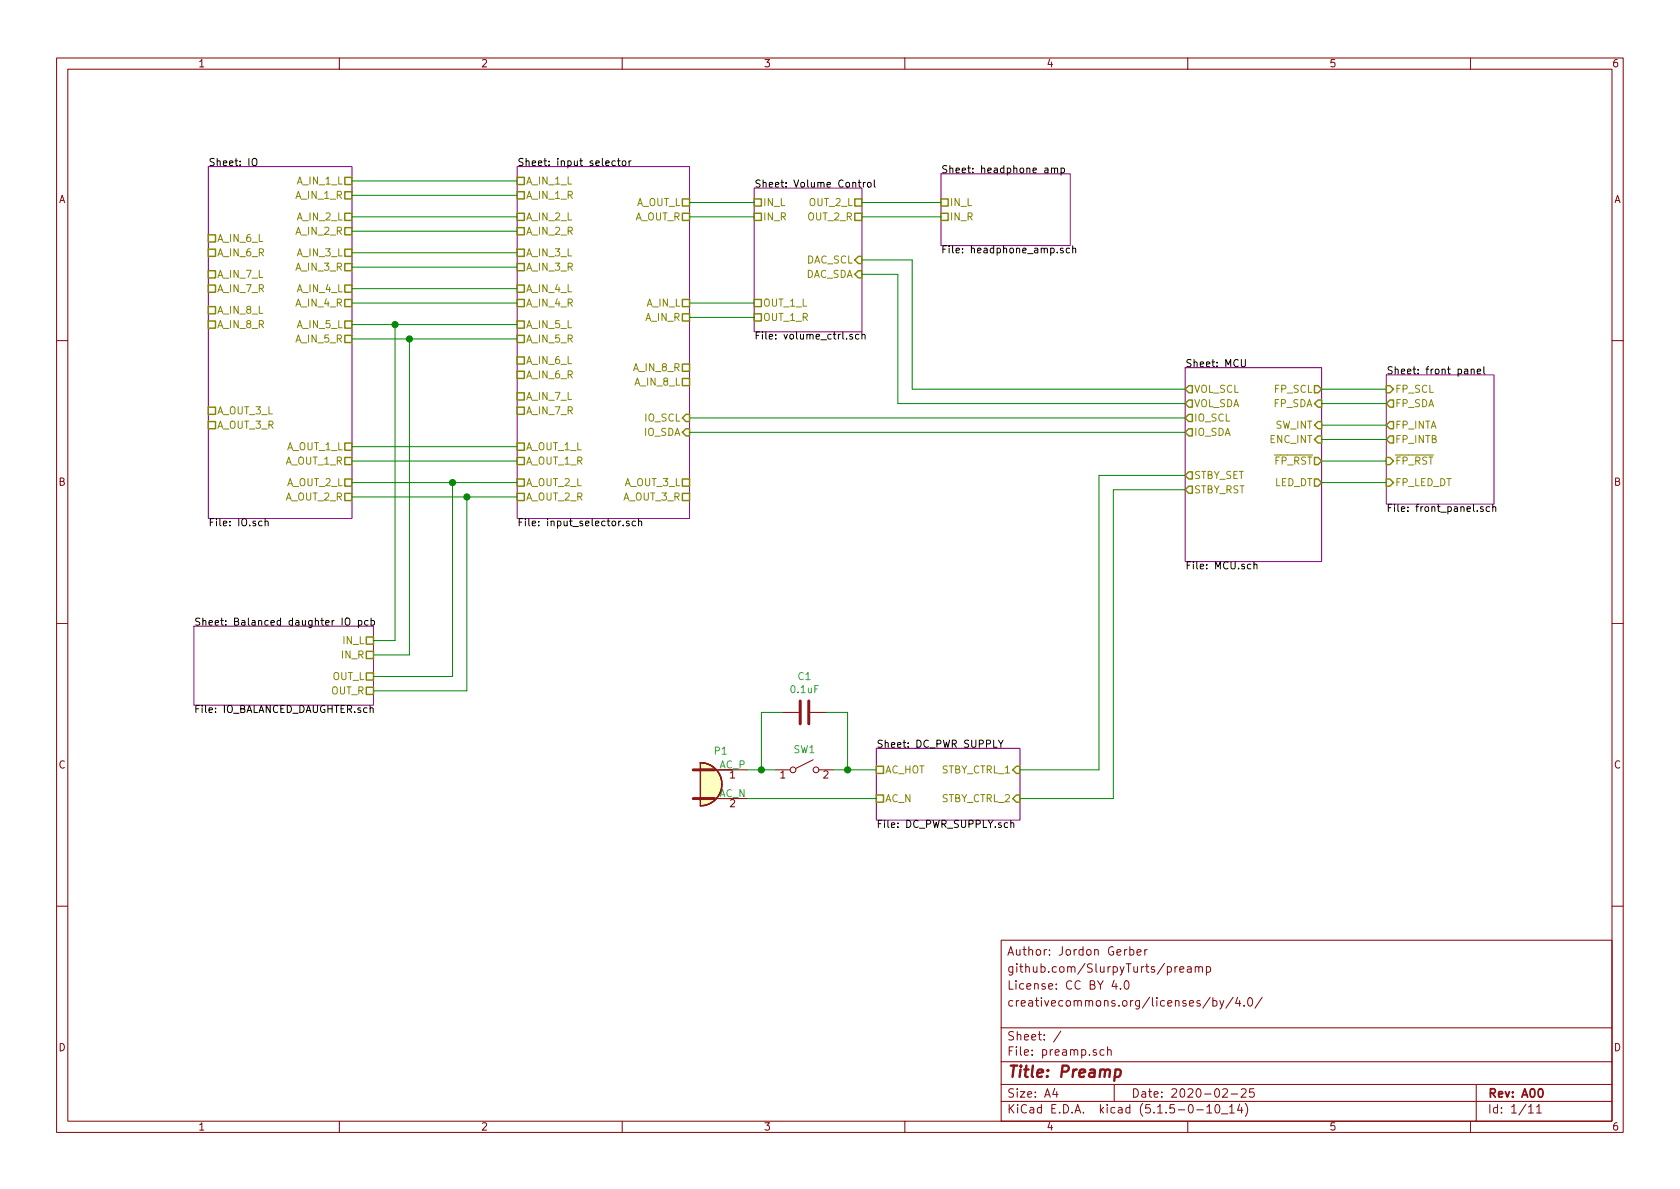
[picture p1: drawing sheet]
EESchema Schematic File Version 4
EELAYER 30 0
EELAYER END
$Descr A4 11693 8268
encoding utf-8
Sheet 1 11
Title "Preamp"
Date "2020-02-25"
Rev "A00"
Comp ""
Comment1 "creativecommons.org/licenses/by/4.0/"
Comment2 "License: CC BY 4.0"
Comment3 "github.com/SlurpyTurts/preamp"
Comment4 "Author: Jordon Gerber"
$EndDescr
$Sheet
S 8250 2550 950  1350
U 619FA14B
F0 "MCU" 50
F1 "MCU.sch" 50
F2 "LED_DT" O R 9200 3350 50 
F3 "SW_INT" I R 9200 2950 50 
F4 "IO_SCL" O L 8250 2900 50 
F5 "VOL_SCL" O L 8250 2700 50 
F6 "FP_SCL" O R 9200 2700 50 
F7 "ENC_INT" I R 9200 3050 50 
F8 "~FP_RST" O R 9200 3200 50 
F9 "STBY_SET" O L 8250 3300 50 
F10 "STBY_RST" O L 8250 3400 50 
F11 "IO_SDA" O L 8250 3000 50 
F12 "VOL_SDA" O L 8250 2800 50 
F13 "FP_SDA" I R 9200 2800 50 
$EndSheet
$Sheet
S 3600 1150 1200 2450
U 5E2D8DA2
F0 "input selector" 50
F1 "input_selector.sch" 50
F2 "A_IN_L" U R 4800 2100 50 
F3 "A_IN_R" U R 4800 2200 50 
F4 "A_OUT_L" U R 4800 1400 50 
F5 "A_OUT_R" U R 4800 1500 50 
F6 "A_OUT_1_R" U L 3600 3200 50 
F7 "A_OUT_1_L" U L 3600 3100 50 
F8 "A_OUT_2_R" U L 3600 3450 50 
F9 "A_OUT_2_L" U L 3600 3350 50 
F10 "A_IN_1_L" U L 3600 1250 50 
F11 "A_IN_1_R" U L 3600 1350 50 
F12 "A_IN_2_L" U L 3600 1500 50 
F13 "A_IN_2_R" U L 3600 1600 50 
F14 "A_IN_3_L" U L 3600 1750 50 
F15 "A_IN_3_R" U L 3600 1850 50 
F16 "A_IN_4_L" U L 3600 2000 50 
F17 "A_IN_4_R" U L 3600 2100 50 
F18 "A_IN_5_L" U L 3600 2250 50 
F19 "A_IN_5_R" U L 3600 2350 50 
F20 "IO_SDA" I R 4800 3000 50 
F21 "IO_SCL" I R 4800 2900 50 
F22 "A_IN_7_L" U L 3600 2750 50 
F23 "A_IN_7_R" U L 3600 2850 50 
F24 "A_IN_6_L" U L 3600 2500 50 
F25 "A_IN_6_R" U L 3600 2600 50 
F26 "A_IN_8_L" U R 4800 2650 50 
F27 "A_IN_8_R" U R 4800 2550 50 
F28 "A_OUT_3_L" U R 4800 3350 50 
F29 "A_OUT_3_R" U R 4800 3450 50 
$EndSheet
$Sheet
S 5250 1300 750  1000
U 6009D432
F0 "Volume Control" 50
F1 "volume_ctrl.sch" 50
F2 "OUT_1_L" U L 5250 2100 50 
F3 "OUT_1_R" U L 5250 2200 50 
F4 "OUT_2_L" U R 6000 1400 50 
F5 "OUT_2_R" U R 6000 1500 50 
F6 "IN_R" U L 5250 1500 50 
F7 "IN_L" U L 5250 1400 50 
F8 "DAC_SCL" I R 6000 1800 50 
F9 "DAC_SDA" I R 6000 1900 50 
$EndSheet
$Sheet
S 6550 1200 900  500 
U 5E4A803E
F0 "headphone amp" 50
F1 "headphone_amp.sch" 50
F2 "IN_L" U L 6550 1400 50 
F3 "IN_R" U L 6550 1500 50 
$EndSheet
$Comp
L Connector:Conn_WallPlug P?
U 1 1
P 5000 5450
AR Path="/5E26F6FE/5E300B43" Ref="P?"  Part="1" 
AR Path="/5E300B43" Ref="P1"  Part="1" 
F 0 "P1" H 5017 5683 50  0000 C CNN
F 1 "Conn_WallPlug" H 5017 5684 50  0001 C CNN
F 2 "" H 5400 5450 50  0001 C CNN
F 3 "~" H 5400 5450 50  0001 C CNN
	1    5000 5450
	1    0    0    -1  
$EndComp
$Comp
L Switch:SW_SPST SW?
U 1 1
P 5600 5350
AR Path="/5E26F6FE/5E2E8D21" Ref="SW?"  Part="1" 
AR Path="/5E2E8D21" Ref="SW1"  Part="1" 
F 0 "SW1" H 5600 5493 50  0000 C CNN
F 1 "SW_SPST" H 5600 5494 50  0001 C CNN
F 2 "" H 5600 5350 50  0001 C CNN
F 3 "~" H 5600 5350 50  0001 C CNN
	1    5600 5350
	1    0    0    -1  
$EndComp
Wire Wire Line
	8250 2900 4800 2900
Wire Wire Line
	6350 2700 8250 2700
Wire Wire Line
	6250 2800 8250 2800
Wire Wire Line
	6250 1900 6250 2800
Wire Wire Line
	6350 2700 6350 1800
Wire Wire Line
	2450 2000 3600 2000
Wire Wire Line
	2450 2100 3600 2100
Wire Wire Line
	2450 1750 3600 1750
Wire Wire Line
	2450 1850 3600 1850
Wire Wire Line
	2450 1500 3600 1500
Wire Wire Line
	2450 1600 3600 1600
Wire Wire Line
	2450 1250 3600 1250
Wire Wire Line
	2450 1350 3600 1350
$Sheet
S 1350 4350 1250 550 
U 5E1A0CE1
F0 "Balanced daughter IO pcb" 50
F1 "IO_BALANCED_DAUGHTER.sch" 50
F2 "OUT_R" U R 2600 4800 50 
F3 "OUT_L" U R 2600 4700 50 
F4 "IN_L" U R 2600 4450 50 
F5 "IN_R" U R 2600 4550 50 
$EndSheet
Wire Wire Line
	3150 3350 3600 3350
Wire Wire Line
	3250 3450 3600 3450
Wire Wire Line
	4800 3000 8250 3000
Wire Wire Line
	4800 1400 5250 1400
Wire Wire Line
	4800 1500 5250 1500
Wire Wire Line
	4800 2100 5250 2100
Wire Wire Line
	4800 2200 5250 2200
Wire Wire Line
	6000 1400 6550 1400
Wire Wire Line
	6000 1500 6550 1500
Wire Wire Line
	6000 1800 6350 1800
Wire Wire Line
	6000 1900 6250 1900
$Sheet
S 9650 2600 750  900 
U 5E5ECAAE
F0 "front panel" 50
F1 "front_panel.sch" 50
F2 "FP_INTB" O L 9650 3050 50 
F3 "FP_INTA" O L 9650 2950 50 
F4 "~FP_RST" I L 9650 3200 50 
F5 "FP_SCL" I L 9650 2700 50 
F6 "FP_SDA" O L 9650 2800 50 
F7 "FP_LED_DT" I L 9650 3350 50 
$EndSheet
Wire Wire Line
	2450 2250 2750 2250
Wire Wire Line
	2450 2350 2850 2350
Wire Wire Line
	2750 2250 2750 4450
Wire Wire Line
	2850 2350 2850 4550
Wire Wire Line
	2450 3350 3150 3350
Wire Wire Line
	2450 3450 3250 3450
Wire Wire Line
	2600 4450 2750 4450
Wire Wire Line
	2600 4550 2850 4550
Wire Wire Line
	2600 4700 3150 4700
Wire Wire Line
	2600 4800 3250 4800
Connection ~ 2750 2250
Connection ~ 2850 2350
Wire Wire Line
	2750 2250 3600 2250
Wire Wire Line
	2850 2350 3600 2350
Wire Wire Line
	2450 3200 3600 3200
Wire Wire Line
	2450 3100 3600 3100
Connection ~ 3150 3350
Connection ~ 3250 3450
Wire Wire Line
	3150 3350 3150 4700
Wire Wire Line
	3250 3450 3250 4800
$Sheet
S 1450 1150 1000 2450
U 5E607732
F0 "IO" 50
F1 "IO.sch" 50
F2 "A_IN_1_L" U R 2450 1250 50 
F3 "A_IN_1_R" U R 2450 1350 50 
F4 "A_IN_2_L" U R 2450 1500 50 
F5 "A_IN_2_R" U R 2450 1600 50 
F6 "A_IN_3_L" U R 2450 1750 50 
F7 "A_IN_3_R" U R 2450 1850 50 
F8 "A_IN_4_L" U R 2450 2000 50 
F9 "A_IN_4_R" U R 2450 2100 50 
F10 "A_OUT_1_L" U R 2450 3100 50 
F11 "A_OUT_1_R" U R 2450 3200 50 
F12 "A_IN_5_L" U R 2450 2250 50 
F13 "A_IN_5_R" U R 2450 2350 50 
F14 "A_OUT_2_R" U R 2450 3450 50 
F15 "A_OUT_2_L" U R 2450 3350 50 
F16 "A_OUT_3_R" U L 1450 2950 50 
F17 "A_OUT_3_L" U L 1450 2850 50 
F18 "A_IN_6_L" U L 1450 1650 50 
F19 "A_IN_6_R" U L 1450 1750 50 
F20 "A_IN_8_L" U L 1450 2150 50 
F21 "A_IN_7_L" U L 1450 1900 50 
F22 "A_IN_7_R" U L 1450 2000 50 
F23 "A_IN_8_R" U L 1450 2250 50 
$EndSheet
Wire Wire Line
	8250 3300 7650 3300
Wire Wire Line
	8250 3400 7750 3400
Wire Wire Line
	9200 2700 9650 2700
Wire Wire Line
	9200 2800 9650 2800
Wire Wire Line
	9200 2950 9650 2950
Wire Wire Line
	9200 3050 9650 3050
Wire Wire Line
	9200 3200 9650 3200
Wire Wire Line
	9200 3350 9650 3350
Wire Wire Line
	7650 3300 7650 5350
Wire Wire Line
	7750 3400 7750 5550
$Sheet
S 6100 5200 1000 500 
U 5E27B612
F0 "DC_PWR SUPPLY" 50
F1 "DC_PWR_SUPPLY.sch" 50
F2 "AC_HOT" U L 6100 5350 50 
F3 "AC_N" U L 6100 5550 50 
F4 "STBY_CTRL_1" I R 7100 5350 50 
F5 "STBY_CTRL_2" I R 7100 5550 50 
$EndSheet
Wire Wire Line
	7100 5350 7650 5350
Wire Wire Line
	7100 5550 7750 5550
$Comp
L Device:C C?
U 1 1
P 5600 4950
AR Path="/5E26F6FE/5FC87E72" Ref="C?"  Part="1" 
AR Path="/5E27B612/5FC87E72" Ref="C?"  Part="1" 
AR Path="/5FC87E72" Ref="C1"  Part="1" 
F 0 "C1" V 5348 4950 50  0000 C CNN
F 1 "0.1uF" V 5439 4950 50  0000 C CNN
F 2 "" H 5638 4800 50  0001 C CNN
F 3 "~" H 5600 4950 50  0001 C CNN
	1    5600 4950
	0    1    1    0   
$EndComp
Wire Wire Line
	5200 5350 5300 5350
Wire Wire Line
	5450 4950 5300 4950
Wire Wire Line
	5300 4950 5300 5350
Connection ~ 5300 5350
Wire Wire Line
	5300 5350 5400 5350
Wire Wire Line
	5750 4950 5900 4950
Wire Wire Line
	5900 4950 5900 5350
Wire Wire Line
	5900 5350 5800 5350
Wire Wire Line
	5900 5350 6100 5350
Connection ~ 5900 5350
Wire Wire Line
	5200 5550 6100 5550
$EndSCHEMATC
